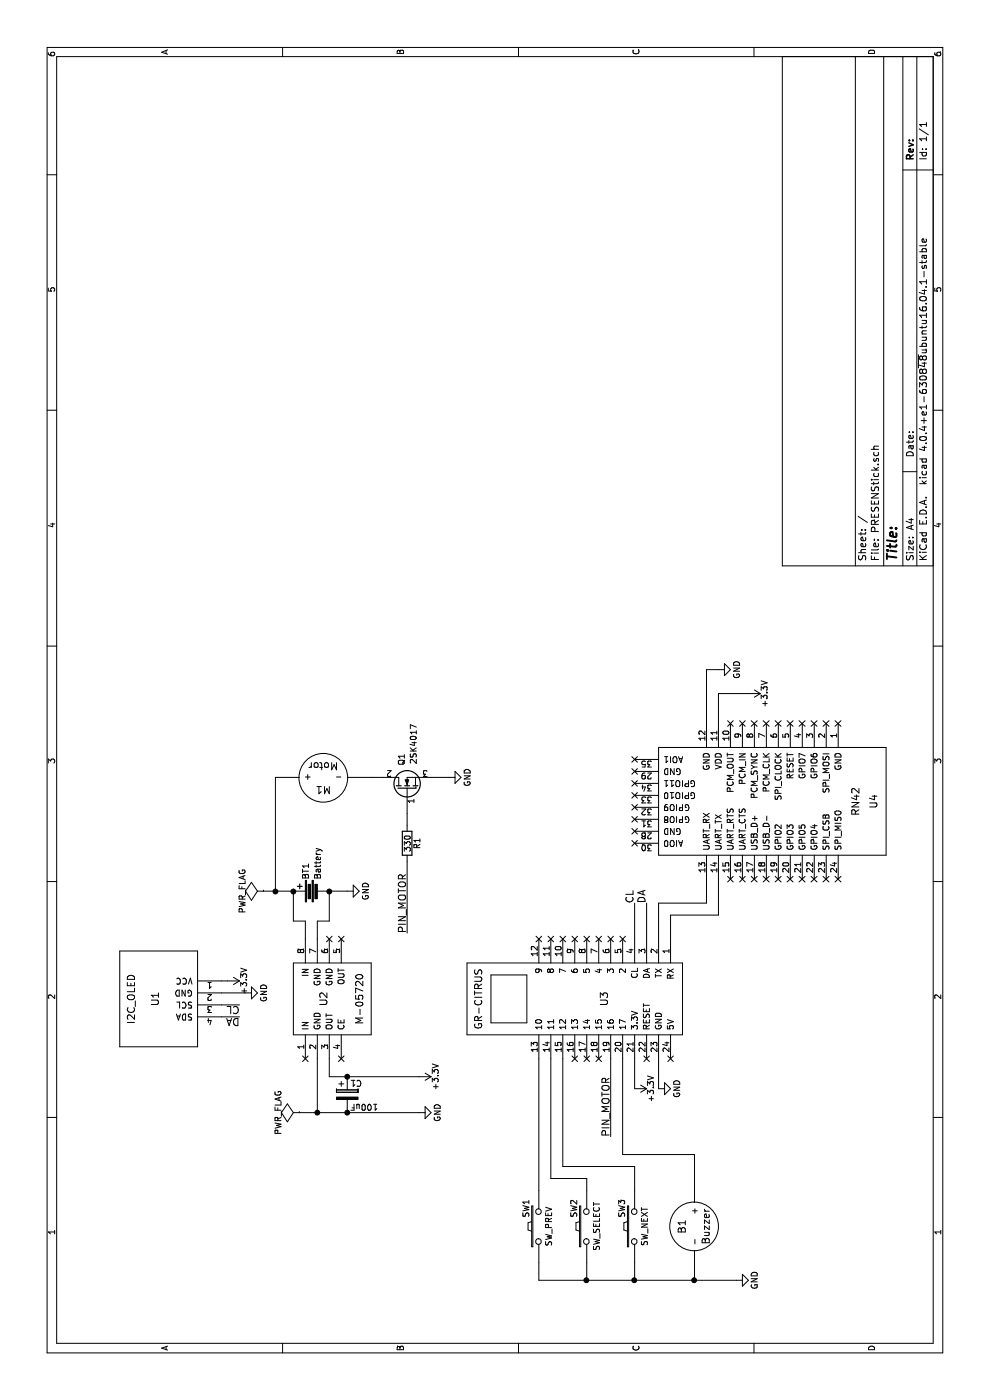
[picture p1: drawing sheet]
EESchema Schematic File Version 2
LIBS:power
LIBS:device
LIBS:transistors
LIBS:conn
LIBS:linear
LIBS:regul
LIBS:74xx
LIBS:cmos4000
LIBS:adc-dac
LIBS:memory
LIBS:xilinx
LIBS:microcontrollers
LIBS:dsp
LIBS:microchip
LIBS:analog_switches
LIBS:motorola
LIBS:texas
LIBS:intel
LIBS:audio
LIBS:interface
LIBS:digital-audio
LIBS:philips
LIBS:display
LIBS:cypress
LIBS:siliconi
LIBS:opto
LIBS:atmel
LIBS:contrib
LIBS:valves
LIBS:PRESENStick-cache
EELAYER 25 0
EELAYER END
$Descr A4 11693 8268
encoding utf-8
Sheet 1 1
Title ""
Date ""
Rev ""
Comp ""
Comment1 ""
Comment2 ""
Comment3 ""
Comment4 ""
$EndDescr
$Comp
L Battery BT1
U 1 1
P 4250 2600
F 0 "BT1" H 4350 2650 50  0000 L CNN
F 1 "Battery" H 4350 2550 50  0000 L CNN
F 2 "" V 4250 2640 50  0000 C CNN
F 3 "" V 4250 2640 50  0000 C CNN
	1    4250 2600
	1    0    0    -1  
$EndComp
$Comp
L GND #PWR01
U 1 1
P 2600 5500
F 0 "#PWR01" H 2600 5250 50  0001 C CNN
F 1 "GND" H 2600 5350 50  0000 C CNN
F 2 "" H 2600 5500 50  0000 C CNN
F 3 "" H 2600 5500 50  0000 C CNN
	1    2600 5500
	1    0    0    -1  
$EndComp
$Comp
L +3.3V #PWR02
U 1 1
P 2700 3500
F 0 "#PWR02" H 2700 3350 50  0001 C CNN
F 1 "+3.3V" H 2700 3640 50  0000 C CNN
F 2 "" H 2700 3500 50  0000 C CNN
F 3 "" H 2700 3500 50  0000 C CNN
	1    2700 3500
	-1   0    0    1   
$EndComp
$Comp
L R R1
U 1 1
P 4650 3400
F 0 "R1" V 4730 3400 50  0000 C CNN
F 1 "330" V 4650 3400 50  0000 C CNN
F 2 "" V 4580 3400 50  0000 C CNN
F 3 "" H 4650 3400 50  0000 C CNN
	1    4650 3400
	0    1    1    0   
$EndComp
$Comp
L CP C1
U 1 1
P 2550 2900
F 0 "C1" H 2575 3000 50  0000 L CNN
F 1 "100uF" H 2575 2800 50  0000 L CNN
F 2 "" H 2588 2750 50  0000 C CNN
F 3 "" H 2550 2900 50  0000 C CNN
	1    2550 2900
	0    1    1    0   
$EndComp
$Comp
L SW_PUSH SW1
U 1 1
P 1450 4500
F 0 "SW1" H 1600 4610 50  0000 C CNN
F 1 "SW_PREV" H 1450 4420 50  0000 C CNN
F 2 "" H 1450 4500 50  0000 C CNN
F 3 "" H 1450 4500 50  0000 C CNN
	1    1450 4500
	1    0    0    -1  
$EndComp
$Comp
L SW_PUSH SW3
U 1 1
P 1450 5300
F 0 "SW3" H 1600 5410 50  0000 C CNN
F 1 "SW_NEXT" H 1450 5220 50  0000 C CNN
F 2 "" H 1450 5300 50  0000 C CNN
F 3 "" H 1450 5300 50  0000 C CNN
	1    1450 5300
	1    0    0    -1  
$EndComp
$Comp
L SW_PUSH SW2
U 1 1
P 1450 4900
F 0 "SW2" H 1600 5010 50  0000 C CNN
F 1 "SW_SELECT" H 1450 4820 50  0000 C CNN
F 2 "" H 1450 4900 50  0000 C CNN
F 3 "" H 1450 4900 50  0000 C CNN
	1    1450 4900
	1    0    0    -1  
$EndComp
$Comp
L GR-CITRUS U3
U 1 1
P 3350 5200
F 0 "U3" H 3350 5050 60  0000 C CNN
F 1 "GR-CITRUS" H 3350 4000 60  0000 C CNN
F 2 "" H 3350 5200 60  0001 C CNN
F 3 "" H 3350 5200 60  0001 C CNN
	1    3350 5200
	-1   0    0    1   
$EndComp
$Comp
L RN42 U4
U 1 1
P 5000 6750
F 0 "U4" H 5000 7300 60  0000 C CNN
F 1 "RN42" H 5000 7150 60  0000 C CNN
F 2 "" H 4900 6750 60  0001 C CNN
F 3 "" H 4900 6750 60  0001 C CNN
	1    5000 6750
	-1   0    0    1   
$EndComp
$Comp
L M-05720 U2
U 1 1
P 3350 2800
F 0 "U2" H 3350 2900 60  0000 C CNN
F 1 "M-05720" H 3350 2600 60  0000 C CNN
F 2 "" H 3350 3000 60  0001 C CNN
F 3 "" H 3350 3000 60  0001 C CNN
	1    3350 2800
	1    0    0    -1  
$EndComp
NoConn ~ 3850 2750
NoConn ~ 3850 2850
NoConn ~ 2850 2850
NoConn ~ 2850 2550
$Comp
L GND #PWR03
U 1 1
P 2400 3500
F 0 "#PWR03" H 2400 3250 50  0001 C CNN
F 1 "GND" H 2400 3350 50  0000 C CNN
F 2 "" H 2400 3500 50  0000 C CNN
F 3 "" H 2400 3500 50  0000 C CNN
	1    2400 3500
	1    0    0    -1  
$EndComp
NoConn ~ 2850 5600
NoConn ~ 2850 5400
$Comp
L +3.3V #PWR04
U 1 1
P 2600 5300
F 0 "#PWR04" H 2600 5150 50  0001 C CNN
F 1 "+3.3V" H 2600 5440 50  0000 C CNN
F 2 "" H 2600 5300 50  0000 C CNN
F 3 "" H 2600 5300 50  0000 C CNN
	1    2600 5300
	-1   0    0    1   
$EndComp
$Comp
L GND #PWR05
U 1 1
P 6100 6000
F 0 "#PWR05" H 6100 5750 50  0001 C CNN
F 1 "GND" H 6100 5850 50  0000 C CNN
F 2 "" H 6100 6000 50  0000 C CNN
F 3 "" H 6100 6000 50  0000 C CNN
	1    6100 6000
	1    0    0    -1  
$EndComp
NoConn ~ 5650 6100
NoConn ~ 5650 6200
NoConn ~ 5650 6300
NoConn ~ 5650 6400
NoConn ~ 5650 6500
NoConn ~ 5650 6600
$Comp
L +3.3V #PWR06
U 1 1
P 5900 6250
F 0 "#PWR06" H 5900 6100 50  0001 C CNN
F 1 "+3.3V" H 5900 6390 50  0000 C CNN
F 2 "" H 5900 6250 50  0000 C CNN
F 3 "" H 5900 6250 50  0000 C CNN
	1    5900 6250
	-1   0    0    1   
$EndComp
NoConn ~ 5650 6800
NoConn ~ 5650 6900
NoConn ~ 5650 7000
NoConn ~ 5350 5300
NoConn ~ 5250 5300
NoConn ~ 5150 5300
NoConn ~ 5050 5300
NoConn ~ 4950 5300
NoConn ~ 4850 5300
NoConn ~ 4750 5300
NoConn ~ 4650 5300
NoConn ~ 4350 6100
NoConn ~ 4350 6200
NoConn ~ 4350 6300
NoConn ~ 4350 6400
NoConn ~ 4350 6500
NoConn ~ 4350 6600
NoConn ~ 4350 6700
NoConn ~ 4350 6800
NoConn ~ 4350 6900
NoConn ~ 4350 7000
$Comp
L Q_NMOS_GDS Q1
U 1 1
P 5100 3400
F 0 "Q1" H 5400 3450 50  0000 R CNN
F 1 "2SK4017" H 5650 3350 50  0000 R CNN
F 2 "" H 5300 3500 50  0000 C CNN
F 3 "" H 5100 3400 50  0000 C CNN
	1    5100 3400
	1    0    0    -1  
$EndComp
$Comp
L Buzzer B1
U 1 1
P 1450 5800
F 0 "B1" H 1450 5700 60  0000 C CNN
F 1 "Buzzer" H 1450 5900 60  0000 C CNN
F 2 "" H 1450 5800 60  0001 C CNN
F 3 "" H 1450 5800 60  0001 C CNN
	1    1450 5800
	-1   0    0    1   
$EndComp
$Comp
L Motor M1
U 1 1
P 5200 2700
F 0 "M1" H 5200 2600 60  0000 C CNN
F 1 "Motor" H 5200 2800 60  0000 C CNN
F 2 "" H 5200 2700 60  0001 C CNN
F 3 "" H 5200 2700 60  0001 C CNN
	1    5200 2700
	0    1    1    0   
$EndComp
$Comp
L GND #PWR07
U 1 1
P 5200 3750
F 0 "#PWR07" H 5200 3500 50  0001 C CNN
F 1 "GND" H 5200 3600 50  0000 C CNN
F 2 "" H 5200 3750 50  0000 C CNN
F 3 "" H 5200 3750 50  0000 C CNN
	1    5200 3750
	1    0    0    -1  
$EndComp
$Comp
L GND #PWR08
U 1 1
P 1000 6150
F 0 "#PWR08" H 1000 5900 50  0001 C CNN
F 1 "GND" H 1000 6000 50  0000 C CNN
F 2 "" H 1000 6150 50  0000 C CNN
F 3 "" H 1000 6150 50  0000 C CNN
	1    1000 6150
	1    0    0    -1  
$EndComp
NoConn ~ 3850 5200
NoConn ~ 3850 5100
NoConn ~ 3850 5000
NoConn ~ 3850 4900
NoConn ~ 3850 4800
NoConn ~ 3850 4700
NoConn ~ 3850 4600
NoConn ~ 3850 4500
Text Label 3200 2000 1    60   ~ 0
DA
Text Label 3300 2000 1    60   ~ 0
CL
Text Label 4150 5300 0    60   ~ 0
CL
Text Label 4150 5400 0    60   ~ 0
DA
Text Label 2200 5100 0    60   ~ 0
PIN_MOTOR
Text Label 3900 3400 0    60   ~ 0
PIN_MOTOR
NoConn ~ 2850 4800
NoConn ~ 2850 4900
NoConn ~ 2850 5000
$Comp
L I2C_OLED U1
U 1 1
P 3350 1300
F 0 "U1" V 3350 1300 60  0000 C CNN
F 1 "I2C_OLED" V 3550 1300 60  0000 C CNN
F 2 "" H 3300 950 60  0001 C CNN
F 3 "" H 3300 950 60  0001 C CNN
	1    3350 1300
	0    -1   -1   0   
$EndComp
$Comp
L +3.3V #PWR09
U 1 1
P 3500 1900
F 0 "#PWR09" H 3500 1750 50  0001 C CNN
F 1 "+3.3V" H 3500 2040 50  0000 C CNN
F 2 "" H 3500 1900 50  0000 C CNN
F 3 "" H 3500 1900 50  0000 C CNN
	1    3500 1900
	-1   0    0    1   
$EndComp
$Comp
L GND #PWR010
U 1 1
P 3400 2050
F 0 "#PWR010" H 3400 1800 50  0001 C CNN
F 1 "GND" H 3400 1900 50  0000 C CNN
F 2 "" H 3400 2050 50  0000 C CNN
F 3 "" H 3400 2050 50  0000 C CNN
	1    3400 2050
	1    0    0    -1  
$EndComp
$Comp
L PWR_FLAG #FLG011
U 1 1
P 4250 2200
F 0 "#FLG011" H 4250 2295 50  0001 C CNN
F 1 "PWR_FLAG" H 4250 2380 50  0000 C CNN
F 2 "" H 4250 2200 50  0000 C CNN
F 3 "" H 4250 2200 50  0000 C CNN
	1    4250 2200
	1    0    0    -1  
$EndComp
$Comp
L PWR_FLAG #FLG012
U 1 1
P 2400 2500
F 0 "#FLG012" H 2400 2595 50  0001 C CNN
F 1 "PWR_FLAG" H 2400 2680 50  0000 C CNN
F 2 "" H 2400 2500 50  0000 C CNN
F 3 "" H 2400 2500 50  0000 C CNN
	1    2400 2500
	1    0    0    -1  
$EndComp
Connection ~ 2400 2650
Wire Wire Line
	6100 5900 5650 5900
Wire Wire Line
	6100 6000 6100 5900
Connection ~ 4250 2300
Wire Wire Line
	2400 2500 2400 3500
Wire Wire Line
	2700 2750 2700 3500
Wire Wire Line
	2400 2650 2850 2650
Wire Wire Line
	2600 5300 2850 5300
Wire Wire Line
	2600 5500 2850 5500
Wire Wire Line
	3400 2050 3400 1850
Wire Wire Line
	4150 5500 4150 5900
Wire Wire Line
	3850 5500 4150 5500
Wire Wire Line
	4150 5900 4350 5900
Wire Wire Line
	3850 5600 4050 5600
Wire Wire Line
	4050 5600 4050 6000
Wire Wire Line
	3500 1900 3500 1850
Wire Wire Line
	3300 1850 3300 2000
Wire Wire Line
	3200 1850 3200 2000
Connection ~ 1000 4900
Wire Wire Line
	1000 4500 1150 4500
Connection ~ 1000 5300
Wire Wire Line
	1000 4900 1150 4900
Connection ~ 1000 5800
Wire Wire Line
	1000 5300 1150 5300
Wire Wire Line
	1000 5800 1050 5800
Wire Wire Line
	1000 4500 1000 6150
Wire Wire Line
	2050 5800 1850 5800
Wire Wire Line
	2050 5800 2050 5200
Wire Wire Line
	1750 4900 1850 4900
Wire Wire Line
	1950 5300 1750 5300
Wire Wire Line
	1950 4700 1950 5300
Wire Wire Line
	1850 4900 1850 4600
Wire Wire Line
	1950 4700 2850 4700
Wire Wire Line
	1850 4600 2850 4600
Wire Wire Line
	1750 4500 2850 4500
Wire Wire Line
	3900 3400 4500 3400
Wire Wire Line
	2050 5200 2850 5200
Wire Wire Line
	2200 5100 2850 5100
Wire Wire Line
	4050 6000 4350 6000
Wire Wire Line
	3850 5400 4150 5400
Wire Wire Line
	3850 5300 4150 5300
Wire Wire Line
	5200 3750 5200 3600
Wire Wire Line
	4250 2300 5200 2300
Wire Wire Line
	4250 2450 4250 2200
Wire Wire Line
	5200 3200 5200 3100
Wire Wire Line
	4800 3400 4900 3400
Connection ~ 4250 2450
Wire Wire Line
	5650 6000 5900 6000
Connection ~ 2400 2900
Connection ~ 2700 2900
Wire Wire Line
	2850 2750 2700 2750
Wire Wire Line
	3850 2650 4000 2650
Wire Wire Line
	4000 2750 4250 2750
Wire Wire Line
	4000 2650 4000 2750
Wire Wire Line
	4000 2450 4250 2450
Wire Wire Line
	4000 2550 4000 2450
Wire Wire Line
	3850 2550 4000 2550
$Comp
L GND #PWR013
U 1 1
P 4250 2900
F 0 "#PWR013" H 4250 2650 50  0001 C CNN
F 1 "GND" H 4250 2750 50  0000 C CNN
F 2 "" H 4250 2900 50  0000 C CNN
F 3 "" H 4250 2900 50  0000 C CNN
	1    4250 2900
	1    0    0    -1  
$EndComp
Wire Wire Line
	4250 2750 4250 2900
Connection ~ 4250 2750
Wire Wire Line
	5900 6000 5900 6250
NoConn ~ 5650 6700
$EndSCHEMATC
